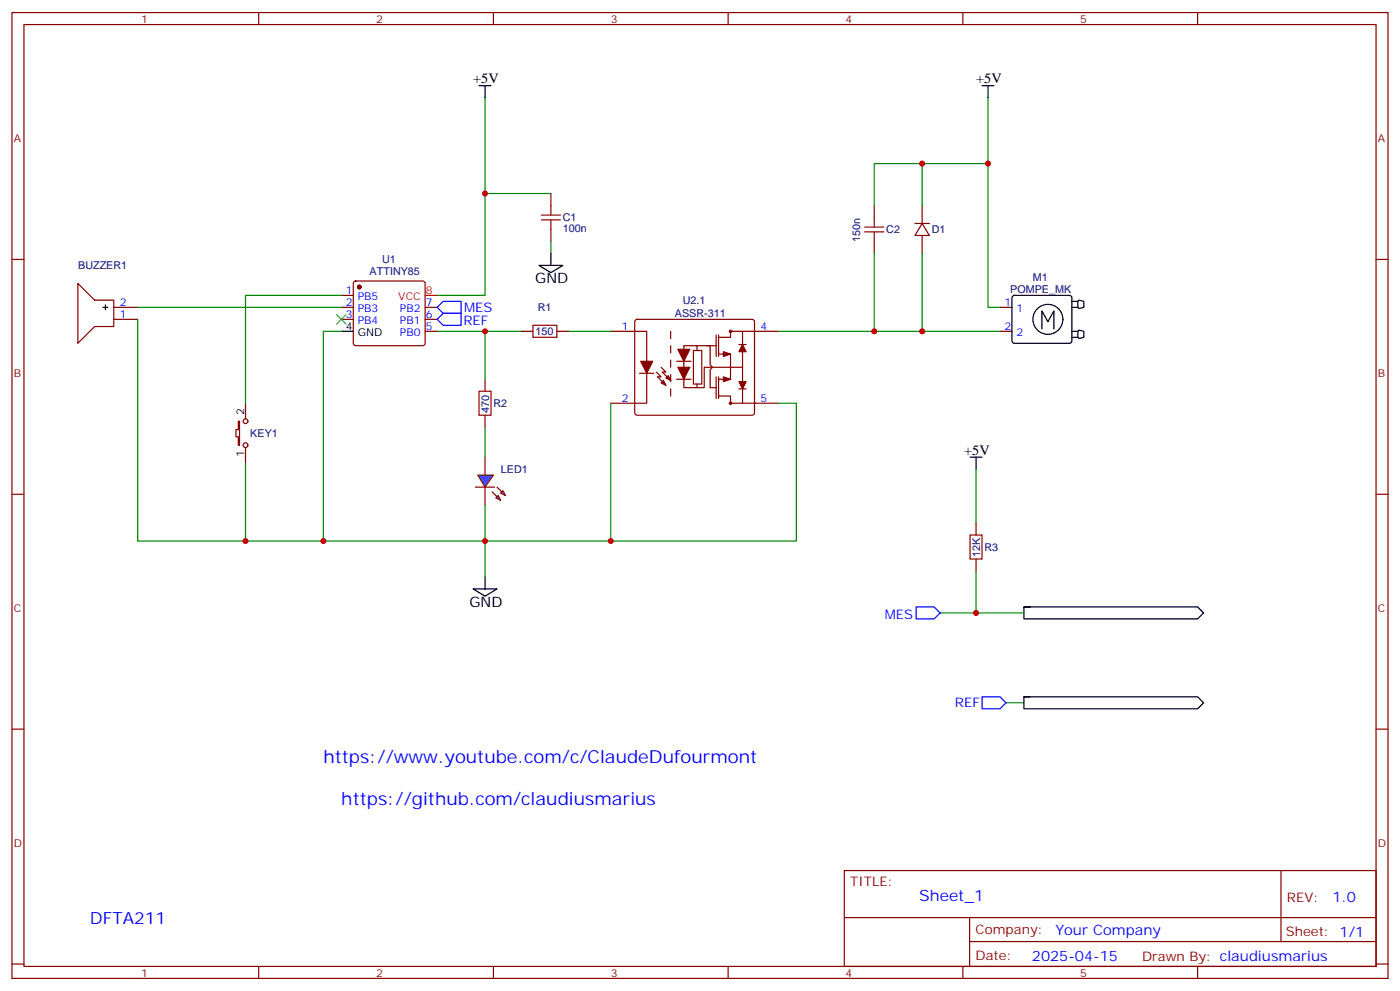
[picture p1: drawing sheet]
<svg xmlns="http://www.w3.org/2000/svg" width="412mm" height="292mm" viewBox="0 0 412 292" stroke-linecap="round" stroke-linejoin="round" font-family="sans-serif">
<g fill="none" stroke="#870000" stroke-width=".35">
<path d="M3.5 3.7h405.4v284.3h-405.4zM7.1 7.2h398.2v277.3h-398.2zM76.2 3.7v3.5M145.3 3.7v3.5M214.5 3.7v3.5M283.6 3.7v3.5M352.8 3.7v3.5M3.5 76.4h3.6M405.3 76.4h3.6M100.5 87h3.6M100.5 90.5h3.6M100.5 94h3.6"/>
<path d="M104.3 82.9l.5-.2h19.7l.5 .2 .2 .5v17.7l-.2 .5-.5 .2h-19.7l-.5-.3-.2-.4v-17.7zM125.2 90.5h3.6M125.2 94h3.6M125.2 97.5h3.6M153.5 97.5h3.5M164 97.5h3.6M179.9 97.5h10.6v21.2h-10.6M187.2 94.2l.5-.2h33.8l.5 .2 .2 .5v26.8l-.2 .5-.5 .2h-33.8l-.5-.2-.2-.5v-26.8zM211 98.6v6.4M211.7 98.6v6.4M218.7 97.5v21.2M229.3 97.5h-14.1v1.8h-3.5"/>
<path d="M142.9 111.7v3.5M188.4 109.9h4.2M193.3 109.5l1.4 1.4h-1l2.4 2.5M194.7 108.1l1.4 1.4h-1l2.5 2.5M199.3 106.4h4.3M199.3 111.7h4.3M204.3 103.2h2.4v9.9h-2.4zM205.3 101.8h3.9v5.6l.7 .7-.7 .7v5.3h1.8M205.3 103.2v-1.4h-3.9v12.3h3.9v-1M208.1 101.8h2.9M211 110.9v6.4M211.7 104.2h3.5v7.5h-3.5"/>
<path d="M211.7 116.6h3.5v2.1M211.7 110.9v6.4M214.8 118.7h14.5M217.7 114.5h2.1M217.7 101.4h2.1M218.7 108.1h-11.3v6h-2.1M142.9 122.2v3.6M3.5 145.5h3.6M405.3 145.5h3.6M3.5 214.7h3.6M405.3 214.7h3.6M248.7 256.3h156.6v28.2h-156.6z"/>
<path d="M377.3 256.3v20.9M248.7 270.1h156.5M285.6 277.2h119.6M285.6 270.1v14.2M3.5 283.8h3.6M76.2 284.5v3.5M145.3 284.5v3.5M214.5 284.5v3.5M283.6 284.5v3.5M352.8 284.5v3.5M405.3 283.8h3.6"/>
<circle cx="215.2" cy="97.5" r=".35"/>
<circle cx="215.2" cy="118.7" r=".35"/>
</g>
<g fill="#870000" stroke="#870000" stroke-width=".35">
<path d="M199.7 102.8h3.5l-1.8 3.6z"/>
<path d="M199.7 108.1h3.5l-1.8 3.6z"/>
<path d="M217.7 112.4h2.1l-1.1 2.1z"/>
<path d="M213.1 110.9l2.1 .8-2.1 .7z"/>
<path d="M213.1 103.5l2.1 .7-2.1 .8z"/>
<path d="M218.7 101.4l1.1 2.1h-2.1z"/>
<path d="M196.1 111.3l.7-.7 .8 1.4z"/>
<path d="M194.7 112.7l.7-.7 .7 1.4z"/>
<path d="M188.7 106.4h3.6l-1.8 3.5z"/>
<circle cx="105.8" cy="84.5" r=".53"/>
</g>
<path d="M100.5 97.5h3.6" fill="none" stroke="#000" stroke-width=".35"/>
<path d="M125.2 87h3.6" fill="none" stroke="#f00" stroke-width=".35"/>
<path d="M197.6 97.5v21.2" fill="none" stroke="#870000" stroke-width=".35" stroke-dasharray="2.1 2.1"/>
<path d="M157 95.8h7v3.5h-7zM141.1 115.2h3.5v7h-3.5z" fill="none" stroke="#a10000" stroke-width=".35"/>
<path d="M140.8 139.9h4.5l-2.4 3.5z" fill="#09f" stroke="#870000" stroke-width=".35"/>
<path d="M140.1 143.4h5.6z" fill="#f00" stroke="#870000" stroke-width=".35"/>
<g fill="#870000" stroke="#870000" stroke-width=".35">
<path d="M146.4 143.4l1.4 1.4z"/>
<path d="M145 144.8l1.4 1.4z"/>
</g>
<g fill="#09f" stroke="#870000" stroke-width=".35">
<path d="M147.5 145.2l.7-.7 .7 1.4z"/>
<path d="M146 146.6l.8-.7 .7 1.4z"/>
</g>
<g fill="none" stroke="#870000" stroke-width=".35">
<path d="M162.3 57v3.5M162.3 67.6v3.5M257.5 60.5v3.5M257.5 71.1v3.5M269.5 65.8h4.3M271.6 65.8l2.2 3.5h-4.3zM271.6 60.5v5.3M271.6 69.3v5.3M22.9 83.4l5 5h5.6v7.7h-5.6l-5 5zM33.5 94h7.1M33.5 90.5h7.1M294.6 90.5h3.5"/>
<path d="M294.6 97.5h3.5M72.3 118.7v4.6M70.2 124h.4v7.1h-.4v-2.5h-.7v-2.1h.7zM72.3 131.8v4.5M142.9 134.6v5.3M142.9 143.4v5.3M287.5 154v3.5M287.5 164.6v3.5"/>
<circle cx="72.3" cy="131.1" r=".71"/>
<circle cx="72.3" cy="124" r=".71"/>
</g>
<g fill="none" stroke="#008700" stroke-width=".35">
<path d="M142.9 28.8v58.2h-14.1M291 28.8v61.7h3.6M142.9 57h19.4M271.6 48.2v12.3M291 48.2h-33.5v12.3M162.3 71.1v3.5M257.5 74.6v22.9M271.6 74.6v22.9M40.6 94v65.3h31.7M40.6 90.5h59.9M100.5 97.5h-5.3v61.8M100.5 87h-28.2v31.7"/>
<path d="M128.8 97.5h24.7M142.9 97.5v14.2M167.6 97.5h12.3M229.3 97.5h65.3M179.9 118.7v40.6h-37v-10.6M229.3 118.7h5.3v40.6h-54.7M72.3 136.3v23h70.6v10.6M142.9 125.8v8.8M287.5 138.1v15.9M287.5 168.1v12.3M276.9 180.4h24.7M296.3 206.9h5.3"/>
</g>
<g fill="none" stroke="#000" stroke-width=".35">
<path d="M141.1 25.2h3.5M142.9 25.2v3.6M289.3 25.2h3.5M291 25.2v3.6M158.7 78.1h7.1l-3.5 2.2zM162.3 74.6v3.5M30.3 90.5h1.4M31 89.8v1.4M298.3 87.2l.5-.2h16.2l.5 .2 .2 .5v12.7l-.2 .5-.5 .2h-16.2l-.5-.3-.2-.4v-12.7zM306.9 96.8v-5.3l1.8 3.2 1.7-3.2v5.3M315.7 97.5h1.8l.4-.3 1.4 .3v1.8l-1.4 .4-.4-.4h-1.8M315.7 88.7h1.8l.4-.3 1.4 .3v1.8l-1.4 .3-.4-.3h-1.8"/>
<path d="M317.5 88.7v1.8M317.5 97.5v1.8M285.8 134.6h3.5M287.5 134.6v3.5M139.3 173.4h7.1l-3.5 2.1zM142.9 169.9v3.5M301.6 178.7h51.2l1.7 1.7-1.7 1.8h-51.2v-3.5h1.8M301.6 205.1h51.2l1.7 1.8-1.7 1.8h-51.2v-3.6h1.8"/>
<circle cx="308.7" cy="94" r="4.4"/>
</g>
<path d="M128.8 90.5l1.7-1.8h5.3v3.6h-5.3zM128.8 94l1.7-1.7h5.3v3.5h-5.3zM269.9 178.7h5.3l1.7 1.7-1.7 1.8h-5.3zM289.3 205.1h5.3l1.7 1.8-1.7 1.8h-5.3z" fill="none" stroke="#00f" stroke-width=".35"/>
<path d="M159.5 64.7h5.6M159.5 63.3h5.6M162.3 60.5v2.8M162.3 64.7v2.9M254.7 68.3h5.6M254.7 66.9h5.6M257.5 64v2.9M257.5 68.3v2.8M285.8 157.5h3.5v7.1h-3.5z" fill="none" stroke="#a10000" stroke-width=".35"/>
<path d="M99.1 92.6l2.9 2.8M102 92.6l-2.9 2.8" fill="none" stroke="#3c3" stroke-width=".35"/>
<g fill="#c00">
<circle cx="142.9" cy="97.5" r=".88"/>
<circle cx="142.9" cy="159.3" r=".88"/>
<circle cx="95.3" cy="159.3" r=".88"/>
<circle cx="72.3" cy="159.3" r=".88"/>
<circle cx="287.5" cy="180.4" r=".88"/>
<circle cx="179.9" cy="159.3" r=".88"/>
<circle cx="142.9" cy="57" r=".88"/>
<circle cx="291" cy="48.2" r=".88"/>
<circle cx="271.6" cy="48.2" r=".88"/>
<circle cx="271.6" cy="97.5" r=".88"/>
<circle cx="257.5" cy="97.5" r=".88"/>
</g>
<g font-size="5.3" fill="#00f">
<text x="95.2" y="224.5">https://www.youtube.com/c/ClaudeDufourmont</text>
<text x="100.5" y="236.9">https://github.com/claudiusmarius</text>
</g>
<text font-size="4.9" fill="#00f" x="26.5" y="272.2">DFTA211</text>
<text font-size="4.6" fill="#00f" x="270.8" y="265.3">Sheet_1</text>
<g font-size="4.2">
<text x="139.3" y="24.5">+5V</text>
<text x="287.5" y="24.5">+5V</text>
<text x="157.7" y="83.4">GND</text>
<text x="284" y="133.9">+5V</text>
<text x="138.3" y="178.7">GND</text>
</g>
<g font-size="4.2" fill="#00f">
<text x="392.5" y="265.6">1.0</text>
<text x="310.9" y="275.1">Your Company</text>
<text x="304" y="282.9">2025-04-15</text>
</g>
<g font-size="3.9" fill="#00f">
<text x="136.5" y="95.6">REF</text>
<text x="136.7" y="91.8">MES</text>
<text x="260.6" y="182.3">MES</text>
<text x="281.3" y="208.3">REF</text>
</g>
<g font-size="3.9" fill="#800">
<text x="250.5" y="260.9">TITLE:</text>
<text x="379.1" y="265.6">REV:</text>
<text x="287.4" y="275.1">Company:</text>
<text x="378.7" y="275.7">Sheet: 1/1</text>
<text x="287.4" y="282.8">Date:</text>
<text x="336.4" y="282.8">Drawn By: claudiusmarius</text>
</g>
<g font-size="3.2" fill="#800">
<text x="41.6" y="6.7">1</text>
<text x="110.8" y="6.7">2</text>
<text x="179.9" y="6.7">3</text>
<text x="249.1" y="6.7">4</text>
<text x="318.2" y="6.7">5</text>
<text x="4.1" y="41.8">A</text>
<text x="405.9" y="41.8">A</text>
<text x="4.1" y="110.9">B</text>
<text x="405.9" y="110.9">B</text>
<text x="4.1" y="180.1">C</text>
<text x="405.9" y="180.1">C</text>
<text x="4.1" y="249.2">D</text>
<text x="405.9" y="249.2">D</text>
<text x="41.6" y="287.5">1</text>
<text x="110.8" y="287.5">2</text>
<text x="179.9" y="287.5">3</text>
<text x="249.1" y="287.5">4</text>
<text x="318.2" y="287.5">5</text>
</g>
<g font-size="3.2" fill="#000080">
<text x="165.8" y="65.2">C1</text>
<text x="165.8" y="68.4">100n</text>
<text x="253.4" y="71.2" transform="rotate(-90 253.4 71.2)">150n</text>
<text x="261.1" y="68.7">C2</text>
<text x="274.5" y="68.7">D1</text>
<text x="112.6" y="77.5">U1</text>
<text x="23" y="79.3">BUZZER1</text>
<text x="108.9" y="81.1">ATTINY85</text>
<text x="304.3" y="82.8">M1</text>
<text x="201.1" y="89.6">U2.1</text>
<text x="297.6" y="86.4">POMPE_MK</text>
<text x="158.4" y="91.5">R1</text>
<text x="198.8" y="93.4">ASSR-311</text>
<text x="157.8" y="98.7">150</text>
<text x="145.3" y="119.9">R2</text>
<text x="144" y="121.5" transform="rotate(-90 144 121.5)">470</text>
<text x="73.7" y="128.6">KEY1</text>
<text x="147.6" y="139.3">LED1</text>
<text x="288.7" y="164" transform="rotate(-90 288.7 164)">12K</text>
<text x="290" y="162.2">R3</text>
</g>
<g font-size="3.2" fill="#00f">
<text x="101.9" y="86.6">1</text>
<text x="105.4" y="88.4">PB5</text>
<text x="35.3" y="93.7">1</text>
<text x="35.3" y="90.1">2</text>
<text x="101.9" y="90.1">2</text>
<text x="101.9" y="93.7">3</text>
<text x="105.4" y="91.9">PB3</text>
<text x="105.4" y="95.4">PB4</text>
<text x="117.8" y="95.4">PB1</text>
<text x="117.8" y="91.9">PB2</text>
<text x="125.4" y="93.7">6</text>
<text x="125.4" y="90.1">7</text>
<text x="295.9" y="90.1">1</text>
<text x="299.4" y="91.9">1</text>
<text x="117.8" y="99">PB0</text>
<text x="125.4" y="97.2">5</text>
<text x="183.2" y="97.2">1</text>
<text x="224" y="97.2">4</text>
<text x="295.9" y="97.2">2</text>
<text x="299.4" y="99">2</text>
<text x="183.2" y="118.4">2</text>
<text x="224" y="118.4">5</text>
</g>
<g font-size="3.2" fill="#f00">
<text x="117.3" y="88.4">VCC</text>
<text x="125.4" y="86.6">8</text>
</g>
<g font-size="3.2">
<text x="101.9" y="97.2">4</text>
<text x="105.4" y="99">GND</text>
<text x="72" y="122.2" transform="rotate(-90 72 122.2)">2</text>
<text x="72" y="134.5" transform="rotate(-90 72 134.5)">1</text>
</g>
</svg>
